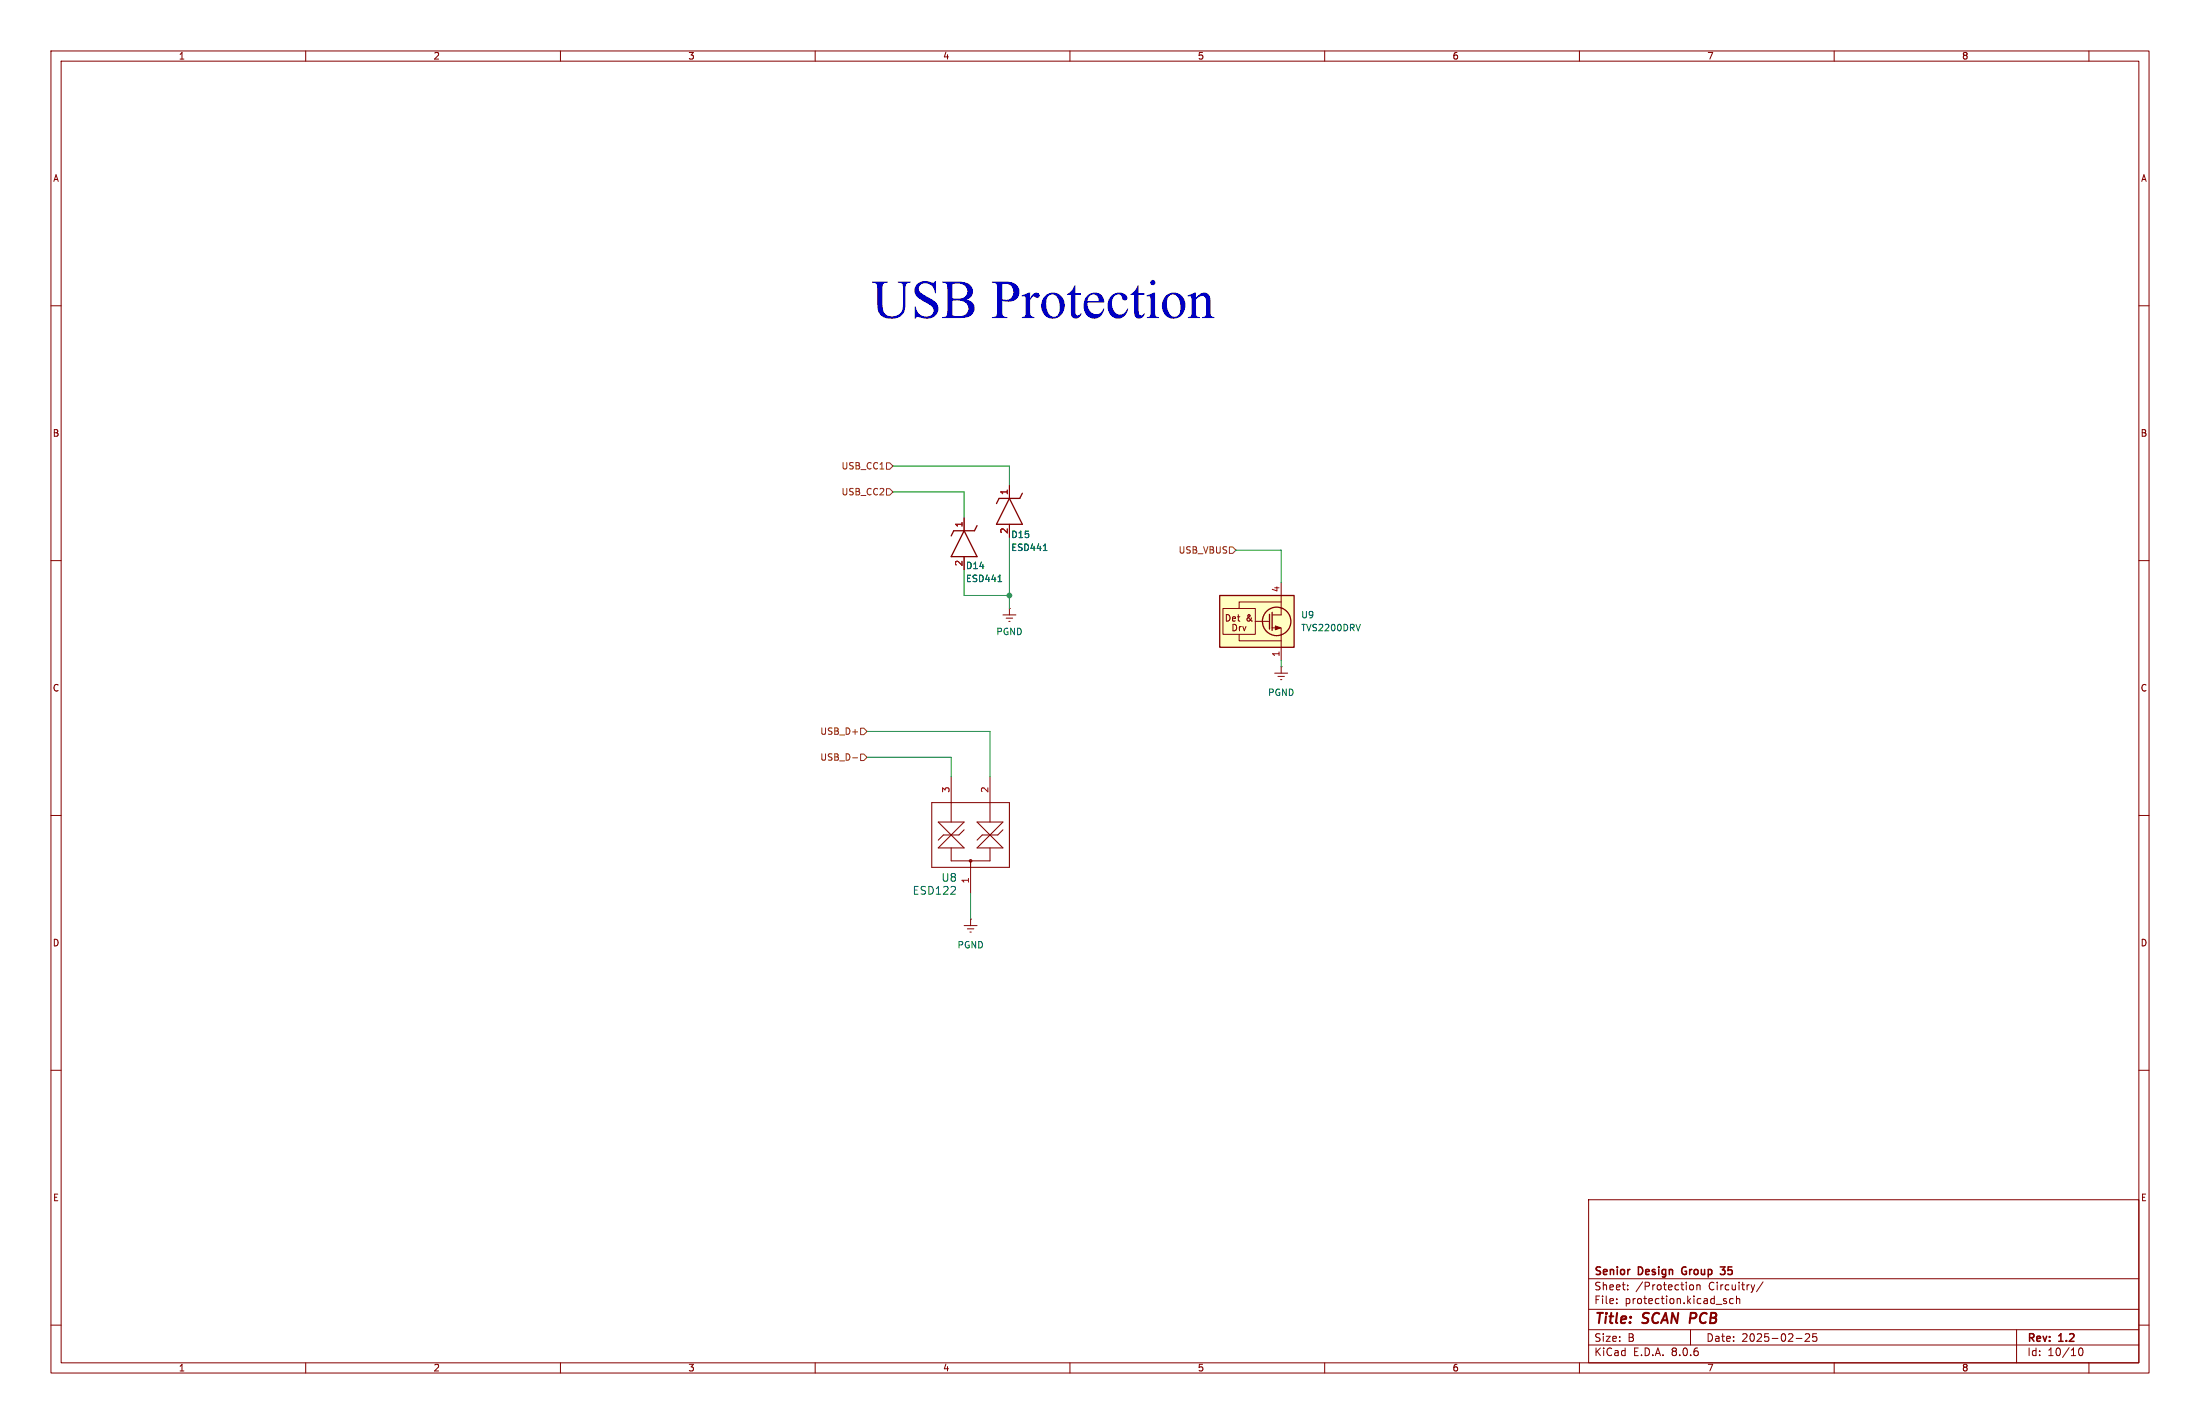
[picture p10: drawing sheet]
<svg xmlns="http://www.w3.org/2000/svg" width="432mm" height="279mm" viewBox="0 0 432 279" stroke-linecap="round" stroke-linejoin="round" font-family="sans-serif">
<g fill="none" stroke="#840000" stroke-width=".2">
<path d="M10 10h411.8v259.4h-411.8zM12 12h407.8v255.4h-407.8zM60 10v2M110 10v2M160 10v2M210 10v2M260 10v2M310 10v2M360 10v2M410 10v2M10 60h2M419.8 60h2"/>
<path d="M10 110h2M419.8 110h2M10 160h2M419.8 160h2M10 210h2M419.8 210h2M311.8 235.4h108v32h-108zM10 260h2M311.8 256.9h108M311.8 250.9h108M317.3 255.6v.2M317.3 254.9v.1"/>
<path d="M319.5 252.9v.2M319.5 252.2v.1M331.8 252.2l.3-.1 .3 .3v.4l-.3 .3-.3-.1-.2-.2zM333 252.2l.3-.1 .3 .1 .1 .9M333 252.1v1M338.5 255.3l.3 .1 .1 .2-.2 .2h-.3M338.5 254.8l.3 .1M340.2 254.9l-.4-.1-.3 .3 .1 .6h.6M340.8 254.9l.2-.1 .4 .1 .1 .9M340.8 254.3v1.5M346 251.5l-1.2 1.9M419.8 260h2"/>
<path d="M60 267.4v2M110 267.4v2M160 267.4v2M210 267.4v2M260 267.4v2M310 267.4v2M311.8 263.9h108M311.8 260.9h108M331.8 260.9v3M352.5 262.6h1.2M354.3 261.8l.6-.1 .2 .1 .1 .3-.9 1.1h.9M356.5 261.7h-.7v.7l.2-.1h.5l.1 .2-.1 .5-.2 .2-.5-.2"/>
<path d="M360 267.4v2M395.8 260.9v6.5M408.2 264.6l.1-.1a.8 .8 0 0 1 .5 .7 .8 .8 0 0 1-.5 .8 1 1 0 0 1-.1-1.4zM410 267.4v2"/>
</g>
<path d="M330.2 248.8l-.1 .4 .1 .7M337.6 248.6h1l-.5 .5 .3 .1M337.7 250h.7" fill="none" stroke="#840000" stroke-width=".3"/>
<path d="M239.4 116.8h14.6v10.2h-14.6z" fill="#ffffc2"/>
<g fill="none" stroke="#840000" stroke-width=".2">
<path d="M198.1 95.3v2.5M189.2 101.6v2.5M189.2 109.2v2.6M198.1 119.4h.1M198.1 102.9v2.5M198.1 119.4v1.3M240 119.4h6.4v5.1h-6.4zM251.5 118.1h-8.3v1.3M251.5 114.3v6.4h-1.8M196.8 120.7h2.6M197.5 121.3h1.3M198 121.9h.2"/>
<path d="M243.2 124.5v1.2h8.3M246.4 121.9h2.8M249.7 123.2h1.8v6.3M250.2 132.1h2.5M250.8 132.7h1.3M251.3 133.4h.3M251.5 130.8h.1M251.5 130.8v1.3M182.9 157.5h15.2v12.7h-15.2zM186.7 152.4v8.9M194.3 152.4v8.9M184.1 161.3h5.1l-5.1 5.1h5.1z"/>
<path d="M186.7 166.4v2.5h7.6v-2.5M189.2 162.8l-1 1h-3l-1.1 1M190.5 168.9v6.4M191.8 161.3l5 5.1h-5l5-5.1zM196.8 162.8l-1 1h-3l-1 1M189.2 181.6h2.6M189.9 182.2h1.2M190.4 182.9h.2M190.5 180.3h.1M190.5 180.3v1.3"/>
<circle cx="190.5" cy="168.9" r=".25"/>
</g>
<g fill="none" stroke="#840000" stroke-width=".25">
<path d="M198.1 97.8l2.6 5.1h-5.1zM200.7 96.8l-.5 1h-4.1l-.5 1M189.2 104.1l2.6 5.1h-5.1zM191.8 103.1l-.5 1h-4.1l-.5 1.1M239.4 116.8h14.6v10.2h-14.6zM249.2 120.5v2.9M249.7 120.1v3.6"/>
<circle cx="250.6" cy="121.9" r="2.79"/>
</g>
<path d="M250.3 122.8l1 .4-1 .4z" fill="#840000" stroke="#840000" stroke-width=".2"/>
<path d="M195.9 114.1h.7M204.8 108h.7M267 122.5l-.4 1.3" fill="none" stroke="#006464" stroke-width=".2"/>
<path d="M174 90.8h.6l.7 .6-.7 .7h-.6zM174 95.9h.6l.7 .6-.7 .7h-.6zM241.3 107.3h.6l.7 .7-.7 .6h-.6zM167.3 148.7h1M168.9 148h.6l.7 .6-.7 .6h-.6zM168.9 142.9h.6l.7 .6-.7 .6h-.6z" fill="none" stroke="#725600" stroke-width=".2"/>
<path d="M175.3 96.5h13.9v5.1M175.3 91.4h22.8v3.9M189.2 111.8v5h8.9M198.1 105.4v14M242.6 108h8.9v6.3M251.5 129.5v1.3M170.2 148.6h16.5v3.8M170.2 143.5h24.1v8.9M190.5 175.3v5" fill="none" stroke="#009600" stroke-width=".2"/>
<circle cx="198.1" cy="116.8" r=".46" fill="#009600" stroke="#009600" stroke-width=".2"/>
<text font-size="10.6" fill="#0000c2" x="171.1" y="65.2">USBProtection</text>
<g font-size="2.8" fill="#840000">
<text x="312.8" y="260.3">Title:</text>
<text x="322.5" y="260.3">SCAN PCB</text>
</g>
<g font-size="2.1" fill="#006464">
<text x="184.7" y="173.2">U8</text>
<text x="179" y="175.7">ESD122</text>
</g>
<g font-size="2.1" fill="#840000">
<text x="312.8" y="250.6">Senior</text>
<text x="321.6" y="250.6">Design</text>
<text x="330.8" y="250.6">Group</text>
<text x="339" y="250.6">35</text>
<text x="312.8" y="256.1">File:</text>
<text x="312.8" y="253.4">Sheet:</text>
<text x="318.9" y="256.1">protection.kicad_sch</text>
<text x="321" y="253.4">/Protection</text>
<text x="335.4" y="253.4">Circuitry/</text>
<text x="312.8" y="263.5">Size:</text>
<text x="319.5" y="263.5">B</text>
<text x="334.8" y="263.5">Date:</text>
<text x="341.8" y="263.5">2025-02-25</text>
<text x="397.8" y="263.7">Rev:</text>
<text x="404.2" y="263.7">1.2</text>
<text x="312.8" y="266.3">KiCad</text>
<text x="320.5" y="266.3">E.D.A.</text>
<text x="328.1" y="266.3">8.0.6</text>
<text x="397.8" y="266.3">Id:</text>
<text x="401.9" y="266.3">10/10</text>
</g>
<g font-size="1.8" fill="#840000">
<text x="35" y="11.9">1</text>
<text x="85" y="11.9">2</text>
<text x="135" y="11.9">3</text>
<text x="185" y="11.9">4</text>
<text x="235" y="11.9">5</text>
<text x="285" y="11.9">6</text>
<text x="335" y="11.9">7</text>
<text x="385" y="11.9">8</text>
<text x="10.3" y="35.9">A</text>
<text x="420.1" y="35.9">A</text>
<text x="10.3" y="85.9">B</text>
<text x="420.1" y="85.9">B</text>
<text x="240.3" y="122.2">Det</text>
<text x="241.6" y="124.1">Drv</text>
<text x="244.6" y="122.2">&amp;</text>
<text x="10.3" y="135.9">C</text>
<text x="420.1" y="135.9">C</text>
<text x="10.3" y="185.9">D</text>
<text x="420.1" y="185.9">D</text>
<text x="10.3" y="235.9">E</text>
<text x="420.1" y="235.9">E</text>
<text x="35" y="269.3">1</text>
<text x="85" y="269.3">2</text>
<text x="135" y="269.3">3</text>
<text x="185" y="269.3">4</text>
<text x="235" y="269.3">5</text>
<text x="285" y="269.3">6</text>
<text x="335" y="269.3">7</text>
<text x="385" y="269.3">8</text>
</g>
<g font-size="1.8" fill="#725600">
<text x="165.1" y="92.3">USB_CC1</text>
<text x="165.1" y="97.4">USB_CC2</text>
<text x="231.2" y="108.8">USB_VBUS</text>
<text x="160.9" y="149.5">USB_D-</text>
<text x="160.9" y="144.4">USB_D+</text>
</g>
<g font-size="1.8" fill="#a90000">
<text x="197.9" y="97.2" transform="rotate(-90 197.9 97.2)">1</text>
<text x="189" y="103.6" transform="rotate(-90 189 103.6)">1</text>
<text x="197.9" y="104.8" transform="rotate(-90 197.9 104.8)">2</text>
<text x="189" y="111.2" transform="rotate(-90 189 111.2)">2</text>
<text x="251.2" y="116.3" transform="rotate(-90 251.2 116.3)">4</text>
<text x="251.2" y="129" transform="rotate(-90 251.2 129)">1</text>
<text x="186.4" y="155.6" transform="rotate(-90 186.4 155.6)">3</text>
<text x="194.1" y="155.6" transform="rotate(-90 194.1 155.6)">2</text>
<text x="190.2" y="173.4" transform="rotate(-90 190.2 173.4)">1</text>
</g>
<g font-size="1.8" fill="#006464">
<text x="198.4" y="105.8">D15</text>
<text x="189.5" y="111.9">D14</text>
<text x="198.4" y="108.3">ESD441</text>
<text x="189.5" y="114.4">ESD441</text>
<text x="195.4" y="124.8">PGND</text>
<text x="255.3" y="121.5">U9</text>
<text x="255.3" y="124.1">TVS2200DRV</text>
<text x="248.8" y="136.8">PGND</text>
<text x="187.8" y="186.3">PGND</text>
</g>
</svg>
